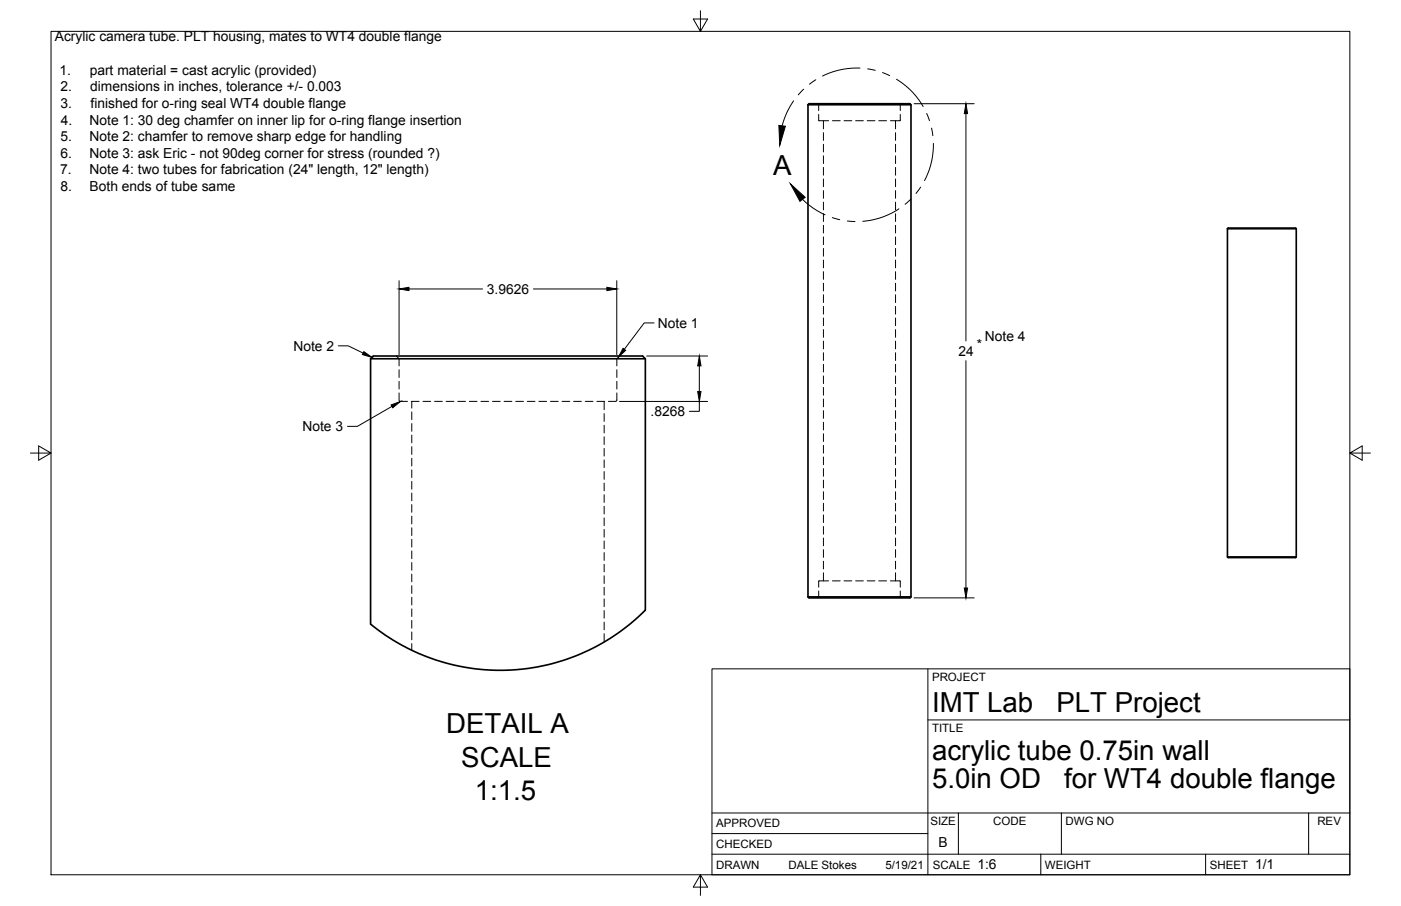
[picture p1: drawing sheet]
<svg xmlns="http://www.w3.org/2000/svg" width="432mm" height="279mm" viewBox="0 0 432 279" stroke-linecap="round" stroke-linejoin="round" font-family="sans-serif">
<!-- layer: Visible -->
<g fill="none" stroke="#000" stroke-width=".51">
<path d="M249 32.3a2.64 2.64 0 0 1 2.2-.3h27.4a2.64 2.64 0 0 1 2.2 .3v151.8M249 32.3h31.8M249 32.3v151.8M378.3 70.5l.2-.2h20.8l.2 .2v101.2M378.3 70.5h21.2M378.3 70.5v101.2M114.2 110.6v81.9l4.4 3.3 4.4 2.7 4.8 2.4 4.7 2 5 1.6 5.5 1.2 4.1 .6 5.8 .4 6.3-.2 6.3-.8 5.6-1.3 6.2-2.1 5.5-2.4 5.4-3.1 5.7-4.1 5-4.5v-77.6M114.2 110.6h84.7M114.2 110.6l.9-.8h83l.8 .8M378.3 171.7l.2 .3h20.8l.2-.3M378.3 171.7h21.2M249 184.1a2.64 2.64 0 0 0 2.2 .3h27.4a2.64 2.64 0 0 0 2.2-.3"/>
<path d="M249 184.1h31.8"/>
</g>
<!-- layer: Hidden -->
<g fill="none" stroke="#000" stroke-width=".31">
<path d="M252 32l.3 .3v1.8M252.3 35.3l.1 1.9h3M253.8 37.2v2.5M256.6 37.2h2.4M260.1 37.2h2.4M263.7 37.2h2.4M267.3 37.2h2.4M270.8 37.2h2.4M276 37.2v2.5M277.5 35.3l-.1 1.9h-3M277.8 32l-.3 .3v1.8M253.8 40.9v2.4"/>
<path d="M253.8 44.5v2.4M253.8 48v2.4M253.8 51.6v2.4M253.8 55.2v2.4M253.8 58.8v2.4M276 40.9v2.4M276 44.5v2.4M276 48v2.4M276 51.6v2.4M276 55.2v2.4M276 58.8v2.4M253.8 62.3v2.4"/>
<path d="M253.8 65.9v2.4M253.8 69.5v2.4M253.8 73.1v2.3M253.8 76.6v2.4M276 62.3v2.4M276 65.9v2.4M276 69.5v2.4M276 73.1v2.3M276 76.6v2.4M253.8 80.2v2.4M253.8 83.8v2.3M253.8 87.4v2.3"/>
<path d="M253.8 90.9v2.4M253.8 94.5v2.4M253.8 98.1v2.3M276 80.2v2.4M276 83.8v2.3M276 87.4v2.3M276 90.9v2.4M276 94.5v2.4M276 98.1v2.3M122.2 109.8l.8 .8v2.2M123 114v2.4M123 117.6v2.4"/>
<path d="M190.1 114v2.4M190.1 117.6v2.4M191 109.8l-.9 .8v2.2M253.8 101.6v2.4M253.8 105.2v2.4M253.8 108.8v2.4M253.8 112.4v2.3M253.8 115.9v2.4M253.8 119.5v2.4M276 101.6v2.4M276 105.2v2.4M276 108.8v2.4"/>
<path d="M276 112.4v2.3M276 115.9v2.4M276 119.5v2.4M123 121.2l.1 2.5 2.5 .1M126.8 123.8h2.4M126.9 123.8v2.1M126.9 127v2.4M126.9 130.6v2.4M126.9 134.2v2.4M126.9 137.8v2.3M130.4 123.8h2.3M133.9 123.8h2.4"/>
<path d="M137.5 123.8h2.4M141.1 123.8h2.4M144.7 123.8h2.3M148.2 123.8h2.4M151.8 123.8h2.4M155.4 123.8h2.4M158.9 123.8h2.4M162.5 123.8h2.4M166.1 123.8h2.4M169.7 123.8h2.3M173.2 123.8h2.4M176.8 123.8h2.4"/>
<path d="M180.4 123.8h2.4M184 123.8h2.3M186.2 123.8v2.6M186.2 127.6v2.3M186.2 131.1v2.4M186.2 134.7v2.4M186.2 138.3v2.4M190.1 121.2l-.1 2.5-2.5 .1M253.8 123.1v2.4M253.8 126.6v2.4M253.8 130.2v2.4M253.8 133.8v2.4"/>
<path d="M253.8 137.4v2.3M276 123.1v2.4M276 126.6v2.4M276 130.2v2.4M276 133.8v2.4M276 137.4v2.3M126.9 141.3v2.4M126.9 144.9v2.4M126.9 148.5v2.4M126.9 152v2.4M126.9 155.6v2.4M126.9 159.2v2.4"/>
<path d="M186.2 141.8v2.4M186.2 145.4v2.4M186.2 149v2.4M186.2 152.6v2.3M186.2 156.1v2.4M186.2 159.7v2.4M253.8 140.9v2.4M253.8 144.5v2.4M253.8 148.1v2.4M253.8 151.6v2.4M253.8 155.2v2.4M253.8 158.8v2.4"/>
<path d="M276 140.9v2.4M276 144.5v2.4M276 148.1v2.4M276 151.6v2.4M276 155.2v2.4M276 158.8v2.4M126.9 162.8v2.3M126.9 166.3v2.4M126.9 169.9v2.4M126.9 173.5v2.4M126.9 177v2.4M186.2 163.3v2.4"/>
<path d="M186.2 166.8v2.4M186.2 170.4v2.4M186.2 174v2.4M186.2 177.6v2.3M253.8 162.3v2.4M253.8 165.9v2.4M253.8 169.5v2.4M253.8 173.1v2.4M253.8 176.6v2.5M255.4 179.1l-3 .1-.1 1.9M256.6 179.1h2.4M260.1 179.1h2.4"/>
<path d="M263.7 179.1h2.4M267.3 179.1h2.4M270.8 179.1h2.4M274.4 179.1l3 .1 .1 1.9M276 162.3v2.4M276 165.9v2.4M276 169.5v2.4M276 173.1v2.4M276 176.6v2.5M126.9 180.6v2.4M126.9 184.2v2.4M126.9 187.8v2.3"/>
<path d="M126.9 191.3v2.4M126.9 194.9v2.4M126.9 198.5v2M186.2 181.1v2.4M186.2 184.7v2.4M186.2 188.3v2.3M186.2 191.9v2.3M186.2 195.4v2.6M252.3 182.3v1.8l-.3 .3M277.5 182.3v1.8l.3 .3"/>
</g>
<!-- layer: Border -->
<path d="M15.7 9.7h400.3v260.1h-400.3zM215.9 3.3v6.4l-2.2-3.8h4.4l-2.2 3.8M9.4 139.7h6.3l-3.8-2.2v4.4l3.8-2.2M416 139.7l3.8 2.2v-4.4l-3.8 2.2h6.4M215.9 269.8l2.2 3.8h-4.4l2.2-3.8v6.3" fill="none" stroke="#000" stroke-width=".31"/>
<!-- layer: Titleblock -->
<path d="M219.4 206.3h196.6v63.5h-196.6zM286 206.3v63.5M286 222h130M219.4 257.1h66.6M219.4 250.7h196.6M295.4 250.7v12.7M327.1 250.7v12.7M403.3 250.7v12.7M219.4 263.4h196.6M320.8 263.4v6.4M371.6 263.4v6.4" fill="none" stroke="#000" stroke-width=".31"/>
<!-- layer: Dimensions -->
<path d="M281.7 32h18.5M297.7 35v70.1M123 86.6v22.8M126 89.1h22.7M164.4 89.1h22.6M190.1 86.6v22.8M199.3 109.8h18.8M215.5 112.8v8M297.7 111.2v70.1M190.9 123.8h27.2M215.5 123.8v3.1h-3M281.7 184.4h18.5" fill="none" stroke="#000" stroke-width=".31"/>
<path d="M297.7 32l.5 3h-1zM123 89.1l3-.5v1zM187 88.6l3.1 .5-3.1 .5zM215.5 109.8l.5 3h-1zM215 120.8h1l-.5 3zM297.2 181.3h1l-.5 3.1z" fill="#000" stroke="#000" stroke-width=".31"/>
<!-- layer: Annotations -->
<g fill="none" stroke="#000" stroke-width=".31">
<path d="M244.6 31.1l-2.1 3.7-1.4 4M247.7 27.5l-1.7 1.8M251.4 24.6l-1.9 1.4M265 21a23.5 23.5 0 0 0-11.5 2.5M267.4 21.2l2.3 .5M272 22.4l2.2 .9M276.3 24.4a22.9 22.9 0 0 1 8.2 8.5M285.6 35l.9 2.2M287.1 39.5l.4 2.3M283.7 57.7l-1.4 1.9M287.7 44.2a23.2 23.2 0 0 1-2.8 11.5M247.4 61.5l3.2 2.7 3.7 2.1"/>
<path d="M256.5 67.1l2.3 .7M261.2 68.2l2.3 .1M277.1 64.4a23.3 23.3 0 0 1-11.2 3.8M280.7 61.4l-1.7 1.6M201.6 99.6h-3.1l-6.1 8.1M104.3 106.7h3l4.6 2.2M120.8 125.3l-10.6 6.2h-3.1"/>
</g>
<path d="M240.1 38.7l2 .2-1.8 5.9zM243.6 56.7l4.6 4.2-1.7 1.2zM112.1 108.4l2.6 1.8-3-.9zM192 107.4l.8 .6-2.2 2.2zM120.5 124.9l2.9-1.1-2.3 2z" fill="#000" stroke="#000" stroke-width=".31"/>
<g font-size="8.5">
<text x="238.3" y="54">A</text>
<text x="287.3" y="219.5">IMT Lab</text>
<text x="325.6" y="219.5">PLT Project</text>
<text x="137.5" y="226.2">DETAIL A</text>
<text x="142.2" y="236.4">SCALE</text>
<text x="287.3" y="234.5">acrylic tube 0.75in wall</text>
<text x="287.3" y="243.1">5.0in OD</text>
<text x="328" y="243.1">for WT4 double flange</text>
<text x="146.3" y="246.6">1:1.5</text>
</g>
<g font-size="4.3">
<text x="16.9" y="12.8">Acrylic camera tube. PLT housing, mates to WT4 double flange</text>
<text x="18.3" y="23">1.</text>
<text x="27.6" y="23">part material = cast acrylic (provided)</text>
<text x="18.7" y="28.1">2.</text>
<text x="27.8" y="28.1">dimensions in inches, tolerance +/- 0.003</text>
<text x="18.6" y="33.3">3.</text>
<text x="27.9" y="33.3">finished for o-ring seal WT4 double flange</text>
<text x="18.7" y="38.4">4.</text>
<text x="27.6" y="38.4">Note 1: 30 deg chamfer on inner lip for o-ring flange insertion</text>
<text x="18.6" y="43.5">5.</text>
<text x="27.6" y="43.5">Note 2: chamfer to remove sharp edge for handling</text>
<text x="18.6" y="53.8">7.</text>
<text x="18.6" y="48.7">6.</text>
<text x="27.6" y="48.7">Note 3: ask Eric - not 90deg corner for stress (rounded ?)</text>
<text x="27.6" y="53.8">Note 4: two tubes for fabrication (24&quot; length, 12&quot; length)</text>
<text x="18.6" y="58.9">8.</text>
<text x="27.6" y="58.9">Both ends of tube same</text>
<text x="150.1" y="90.6">3.9626</text>
<text x="202.8" y="101.1">Note 1</text>
<text x="301.1" y="107.5">*</text>
<text x="303.6" y="105.2">Note 4</text>
<text x="90.4" y="108.2">Note 2</text>
<text x="295.4" y="109.7">24</text>
<text x="200.5" y="128.3">.8268</text>
<text x="93.2" y="133">Note 3</text>
<text x="289.3" y="261.2">B</text>
<text x="301.2" y="268.1">1:6</text>
<text x="386.8" y="268.1">1/1</text>
</g>
<g font-size="3.5">
<text x="287.3" y="210.1">PROJECT</text>
<text x="287.3" y="225.8">TITLE</text>
<text x="220.7" y="255.2">APPROVED</text>
<text x="286.7" y="254.5">SIZE</text>
<text x="306.1" y="254.5">CODE</text>
<text x="328.4" y="254.5">DWG NO</text>
<text x="406" y="254.5">REV</text>
<text x="220.7" y="261.5">CHECKED</text>
<text x="220.7" y="267.9">DRAWN</text>
<text x="243" y="267.9">DALE Stokes</text>
<text x="272.9" y="267.9">5/19/21</text>
<text x="287.5" y="267.9">SCALE</text>
<text x="322.1" y="267.9">WEIGHT</text>
<text x="372.9" y="267.9">SHEET</text>
</g>
</svg>
